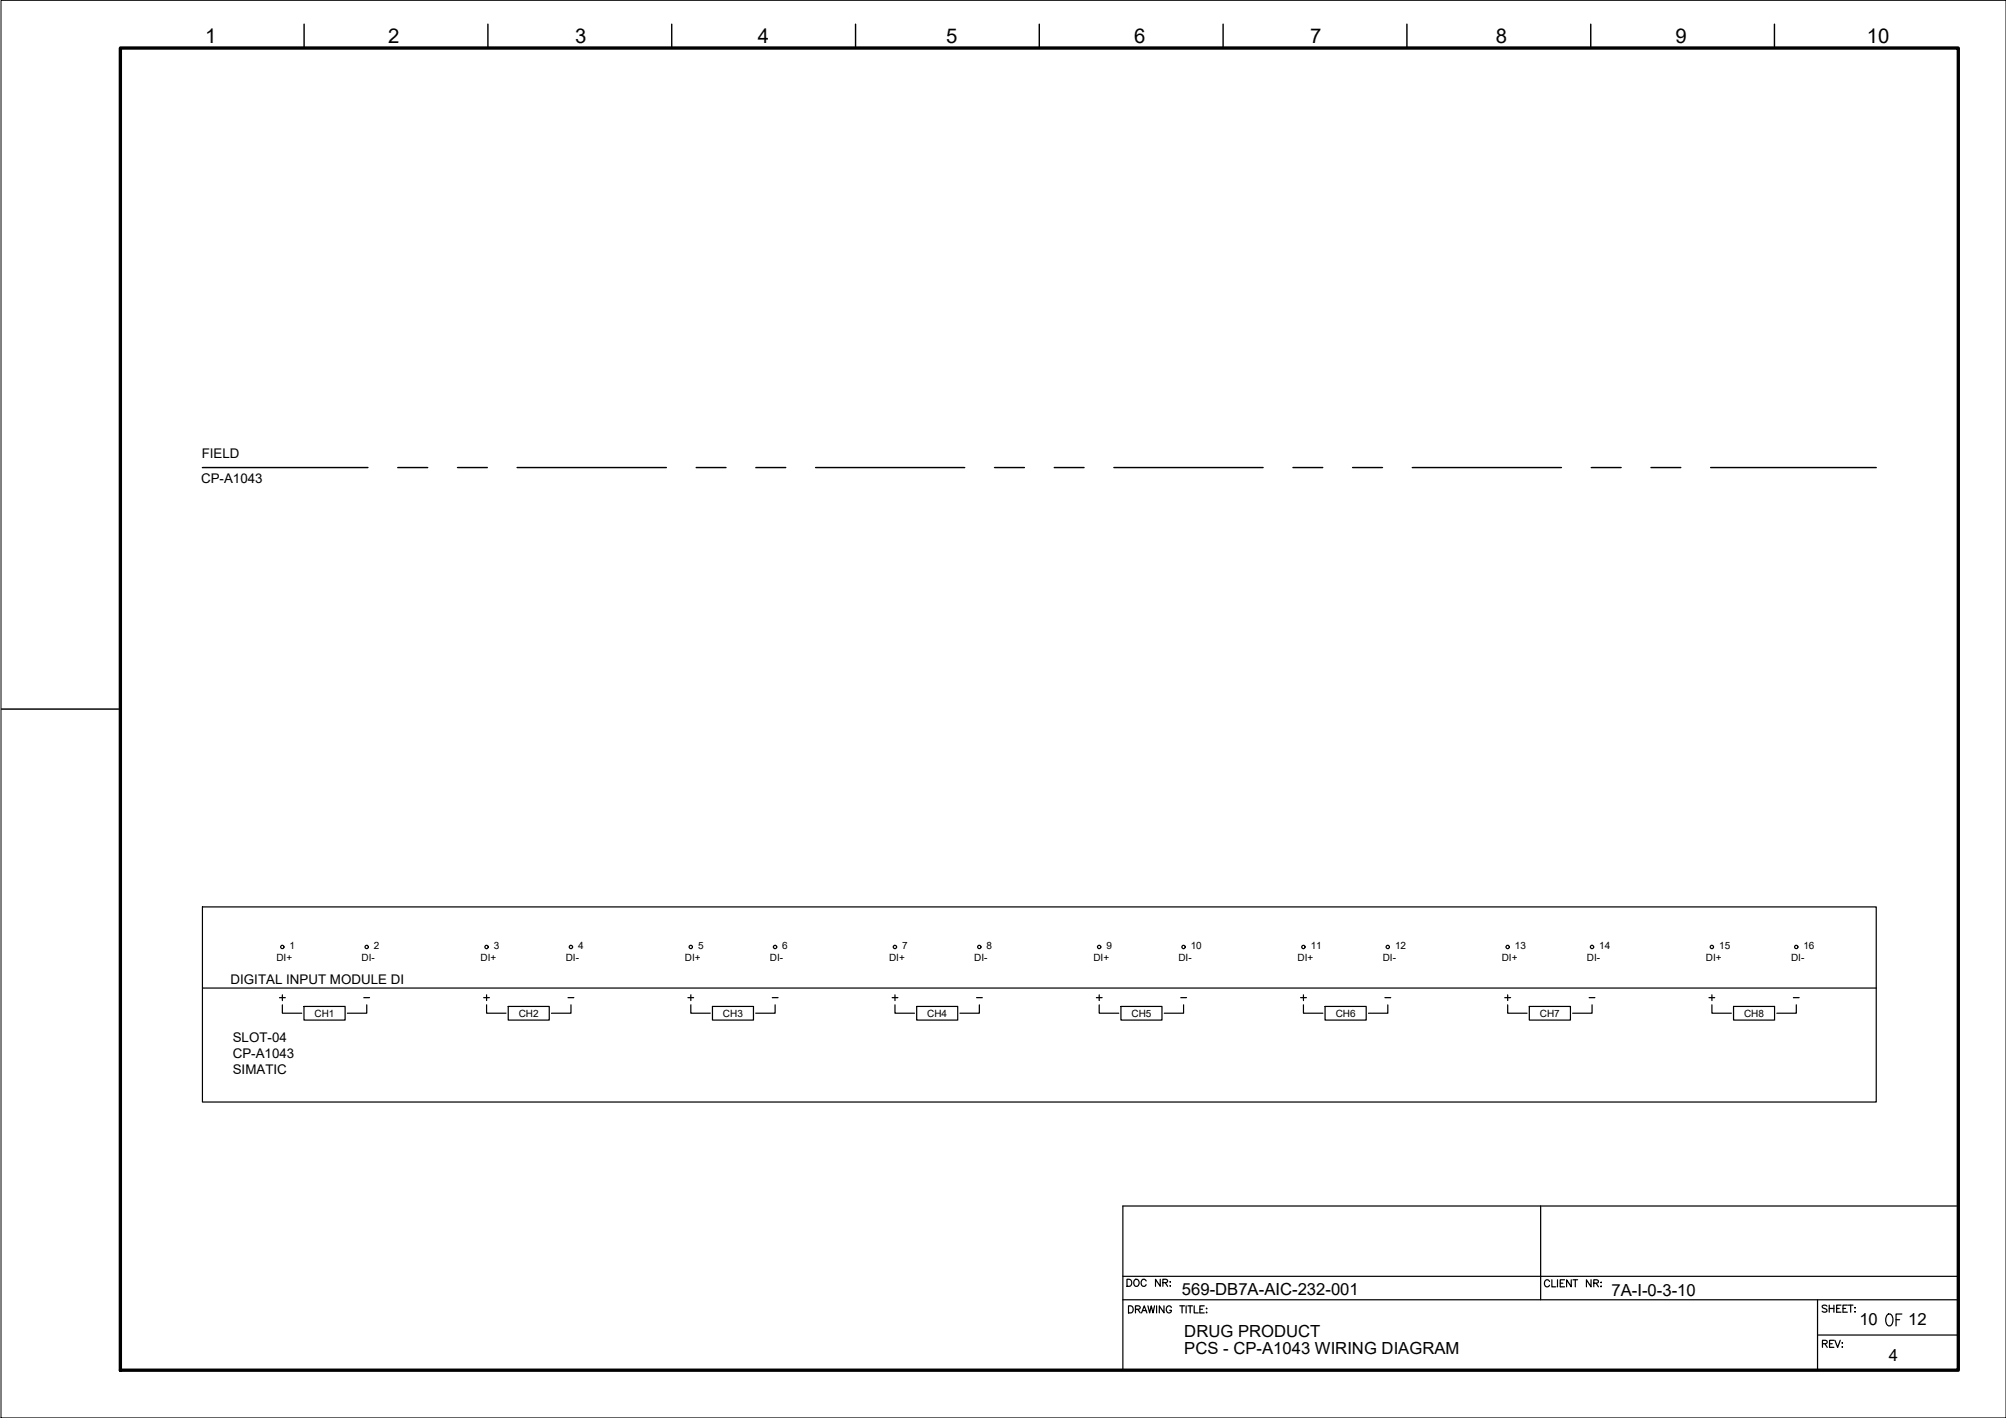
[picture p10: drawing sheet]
<svg xmlns="http://www.w3.org/2000/svg" width="420mm" height="297mm" viewBox="0 0 420 297" stroke-linecap="round" stroke-linejoin="round" font-family="sans-serif">
<!-- layer: G-TTLB-TTLB -->
<path d="M25.2 10.1h385v276.9h-385z" fill="none" stroke="#000" stroke-width=".7"/>
<!-- layer: G-TTLB-INDX -->
<path d="M63.7 5.1v5M102.2 5.1v5M140.7 5.1v5M179.2 5.1v5M217.7 5.1v5M256.2 5.1v5M294.7 5.1v5M333.2 5.1v5M371.7 5.1v5M.2 148.5h25" fill="none" stroke="#000" stroke-width=".3"/>
<!-- layer: LGSP IA4$0$LG_PLOT -->
<path d="M322.7 252.6v19.7M235.2 267.4h175M235.2 272.3h175M380.7 279.7h29.5M380.7 272.3v14.7M235.2 287h175" fill="none" stroke="#000" stroke-width=".25"/>
<!-- layer: LG_PLOT -->
<g fill="none" stroke="#000" stroke-width=".25">
<path d="M410.2 252.6h-175v34.4M236.1 268h.4a.78 .78 0 0 1 .6 .7 .78 .78 0 0 1-.6 .8h-.4zM236.4 273.5h.5a.8 .8 0 0 1 .5 .8 .8 .8 0 0 1-.5 .7h-.5zM237.6 268.2a.68 .68 0 0 1 .9 .1 .68 .68 0 0 1-.1 .9 .68 .68 0 0 1-.9-.1 .68 .68 0 0 1 .1-.9zM237.8 274.3l.9-.1 .1-.4-.3-.3h-.7v1.5M238.3 274.3l.5 .7M239.1 275l.6-1.5 .5 1.5M239.3 274.5h.7M240.1 268.3a.53 .53 0 0 0-.7-.3 .53 .53 0 0 0-.4 .5 .6 .6 0 0 0 .2 .8 .6 .6 0 0 0 .8-.1l.1-.1M240.4 273.5l.4 1.5 .3-1.5 .4 1.5 .3-1.5M242.3 273.5v1.5M243 268v1.5l-1-1.5v1.5"/>
<path d="M243.6 268.7l.8-.1 .2-.3-.4-.3h-.6v1.5M243.8 273.5v1.5l-1-1.5v1.5M244.1 268.7l.5 .8M245.1 268.5v.1zM245.1 269.3v.2zM245.3 273.9a.54 .54 0 0 0-.6-.4 .54 .54 0 0 0-.4 .6v.4a.53 .53 0 0 0 .5 .5 .53 .53 0 0 0 .5-.5h-.3M247.1 273.5h1M247.6 273.5v1.5M248.4 273.5v1.5M248.8 273.5h1M249.3 273.5v1.5M250.1 273.5v1.5h.9"/>
<path d="M251.3 274.3h.6M252.2 273.5h-.9v1.5h.9M252.6 274.1h.2zM252.6 275h.2zM324.5 268.4a.54 .54 0 0 0-.6-.3 .54 .54 0 0 0-.4 .6v.3a.55 .55 0 0 0 .4 .6 .55 .55 0 0 0 .6-.4M325 268.1v1.5h.9M326.2 268.1v1.5M326.8 268.8h.5M327.7 268.1h-.9v1.5h.9M329.1 268.1v1.5l-1-1.5v1.5M329.5 268.1h.9M329.9 268.1v1.5"/>
<path d="M333.2 268.1v1.5l-.9-1.5v1.5M333.8 268.8l.8-.1 .2-.2-.1-.3-.9-.1v1.5M334.3 268.8l.5 .8M335.3 268.7h.1zM335.3 269.5h.1zM382.7 273.6l-.4-.2-.6 .2 .1 .4 .8 .3 .1 .4a.66 .66 0 0 1-1 0M383.1 273.4v1.5M383.1 274.1h1M384.1 273.4v1.5M384.7 274.1h.5M385.6 273.4h-.9v1.5h.9M386 274.1h.6"/>
<path d="M386.9 273.4h-.9v1.5h.9M387.1 273.4h1M387.6 273.4v1.5M388.5 274.8h.1zM388.5 273.9v.1zM381.7 281.5l.9-.1 .1-.2v-.3l-1-.1v1.4M382.2 281.5l.5 .7M383.2 281.5h.6M384.1 280.8h-.9v1.4h.9M384.3 280.8l.6 1.4 .5-1.4M385.8 282.2h.1zM385.9 281.3v.1z"/>
</g>
<!-- layer: I_DATA -->
<g fill="none" stroke="#000" stroke-width=".25">
<path d="M42.4 190h350.6v40.9h-350.6zM59.1 210.5v1.7h4.1M63.7 210.8h8.6v2.9h-8.6zM76.8 210.5v1.7h-4.1M101.3 209h1.2M101.9 210.5v1.7h4.1M101.9 208.4v1.2M106.4 210.8h8.6v2.9h-8.6zM119.6 210.5v1.7h-4.1M144.1 209h1.2M144.7 210.5v1.7h4.1M144.7 208.4v1.2"/>
<path d="M149.2 210.8h8.6v2.9h-8.6zM162.3 210.5v1.7h-4M187.5 210.5v1.7h4M192 210.8h8.6v2.9h-8.6zM205.1 210.5v1.7h-4M230.2 210.5v1.7h4.1M234.8 210.8h8.6v2.9h-8.6zM247.9 210.5v1.7h-4.1M272.4 209h1.2M273 210.5v1.7h4.1M273 208.4v1.2M277.5 210.8h8.7v2.9h-8.7z"/>
<path d="M290.7 210.5v1.7h-4.1M315.2 209h1.2M315.8 210.5v1.7h4M315.8 208.4v1.2M320.3 210.8h8.6v2.9h-8.6zM333.5 210.5v1.7h-4.1M358.6 210.5v1.7h4M363.1 210.8h8.6v2.9h-8.6zM376.2 210.5v1.7h-4"/>
<circle cx="59.1" cy="198.4" r=".35"/>
<circle cx="76.8" cy="198.4" r=".35"/>
<circle cx="101.9" cy="198.4" r=".35"/>
<circle cx="119.6" cy="198.4" r=".35"/>
<circle cx="144.7" cy="198.4" r=".35"/>
<circle cx="162.3" cy="198.4" r=".35"/>
<circle cx="187.4" cy="198.4" r=".35"/>
<circle cx="205.1" cy="198.4" r=".35"/>
<circle cx="230.2" cy="198.4" r=".35"/>
<circle cx="247.9" cy="198.4" r=".35"/>
<circle cx="273" cy="198.4" r=".35"/>
<circle cx="290.7" cy="198.4" r=".35"/>
<circle cx="315.8" cy="198.4" r=".35"/>
<circle cx="333.4" cy="198.4" r=".35"/>
<circle cx="358.6" cy="198.4" r=".35"/>
<circle cx="376.2" cy="198.4" r=".35"/>
</g>
<!-- layer: EI-CTRL -->
<path d="M42.4 207h350.6" fill="none" stroke="#000" stroke-width=".25"/>
<!-- layer: I_LIMIT_LINE -->
<g fill="none" stroke="#000" stroke-width=".3">
<path d="M42.4 97.9h34.7M83.3 97.9h6.3M95.8 97.9h6.3M108.3 97.9h31.3M145.8 97.9h6.3M158.3 97.9h6.3M170.8 97.9h31.3M208.3 97.9h6.3M220.8 97.9h6.3M233.3 97.9h31.3M270.8 97.9h6.3M283.3 97.9h6.3"/>
<path d="M295.8 97.9h31.2M333.3 97.9h6.3M345.8 97.9h6.2M358.3 97.9h34.7"/>
</g>
<!-- layer: VP -->
<path d="M.2 .1h420v296.9h-420z" fill="none" stroke="#000" stroke-width=".21"/>
<text font-size="5.7" x="394.1" y="279">OF</text>
<g font-size="4.4">
<text x="57.5" y="211">+</text>
<text x="185.9" y="211">+</text>
<text x="228.6" y="211">+</text>
<text x="357" y="211">+</text>
</g>
<g font-size="4.3">
<text x="43" y="9">1</text>
<text x="81.3" y="9">2</text>
<text x="120.5" y="9">3</text>
<text x="158.7" y="9">4</text>
<text x="198.2" y="9">5</text>
<text x="237.5" y="9">6</text>
<text x="274.4" y="9">7</text>
<text x="313.3" y="9">8</text>
<text x="350.9" y="9">9</text>
<text x="391" y="9">10</text>
</g>
<g font-size="3.5">
<text x="247.5" y="271.2">569-DB7A-AIC-232-001</text>
<text x="337.5" y="271.4">7A-I-0-3-10</text>
<text x="248.1" y="280.1">DRUG PRODUCT</text>
<text x="389.4" y="277.7">10</text>
<text x="399.6" y="277.7">12</text>
<text x="248.1" y="283.7">PCS - CP-A1043 WIRING DIAGRAM</text>
<text x="395.6" y="285">4</text>
</g>
<g font-size="2.8">
<text x="42.2" y="96">FIELD</text>
<text x="42.1" y="101.1">CP-A1043</text>
<text x="48.3" y="206.1">DIGITAL INPUT MODULE DI</text>
<text x="48.7" y="218.3">SLOT-04</text>
<text x="48.7" y="221.6">CP-A1043</text>
<text x="48.7" y="225">SIMATIC</text>
</g>
<g font-size="2.6">
<text x="75.1" y="210.3">-</text>
<text x="118.2" y="210.3">-</text>
<text x="160.9" y="210.3">-</text>
<text x="203.6" y="210.3">-</text>
<text x="246.6" y="210.3">-</text>
<text x="289.3" y="210.3">-</text>
<text x="332" y="210.3">-</text>
<text x="374.6" y="210.3">-</text>
</g>
<g font-size="2.1">
<text x="57.9" y="201.4">DI+</text>
<text x="60.7" y="198.8">1</text>
<text x="75.7" y="201.4">DI-</text>
<text x="78.3" y="198.8">2</text>
<text x="100.7" y="201.4">DI+</text>
<text x="103.4" y="198.8">3</text>
<text x="118.5" y="201.4">DI-</text>
<text x="121.1" y="198.8">4</text>
<text x="143.4" y="201.4">DI+</text>
<text x="146.2" y="198.8">5</text>
<text x="161.3" y="201.4">DI-</text>
<text x="163.9" y="198.8">6</text>
<text x="186.2" y="201.4">DI+</text>
<text x="189" y="198.8">7</text>
<text x="204" y="201.4">DI-</text>
<text x="206.6" y="198.8">8</text>
<text x="229" y="201.4">DI+</text>
<text x="231.8" y="198.8">9</text>
<text x="246.8" y="201.4">DI-</text>
<text x="249.4" y="198.8">10</text>
<text x="271.8" y="201.4">DI+</text>
<text x="274.5" y="198.8">11</text>
<text x="289.6" y="201.4">DI-</text>
<text x="292.2" y="198.8">12</text>
<text x="314.5" y="201.4">DI+</text>
<text x="317.3" y="198.8">13</text>
<text x="332.4" y="201.4">DI-</text>
<text x="334.9" y="198.8">14</text>
<text x="357.3" y="201.4">DI+</text>
<text x="360.1" y="198.8">15</text>
<text x="375.1" y="201.4">DI-</text>
<text x="377.7" y="198.8">16</text>
<text x="65.9" y="213">CH1</text>
<text x="108.6" y="213">CH2</text>
<text x="151.4" y="213">CH3</text>
<text x="194.2" y="213">CH4</text>
<text x="237" y="213">CH5</text>
<text x="279.8" y="213">CH6</text>
<text x="322.5" y="213">CH7</text>
<text x="365.3" y="213">CH8</text>
</g>
</svg>
